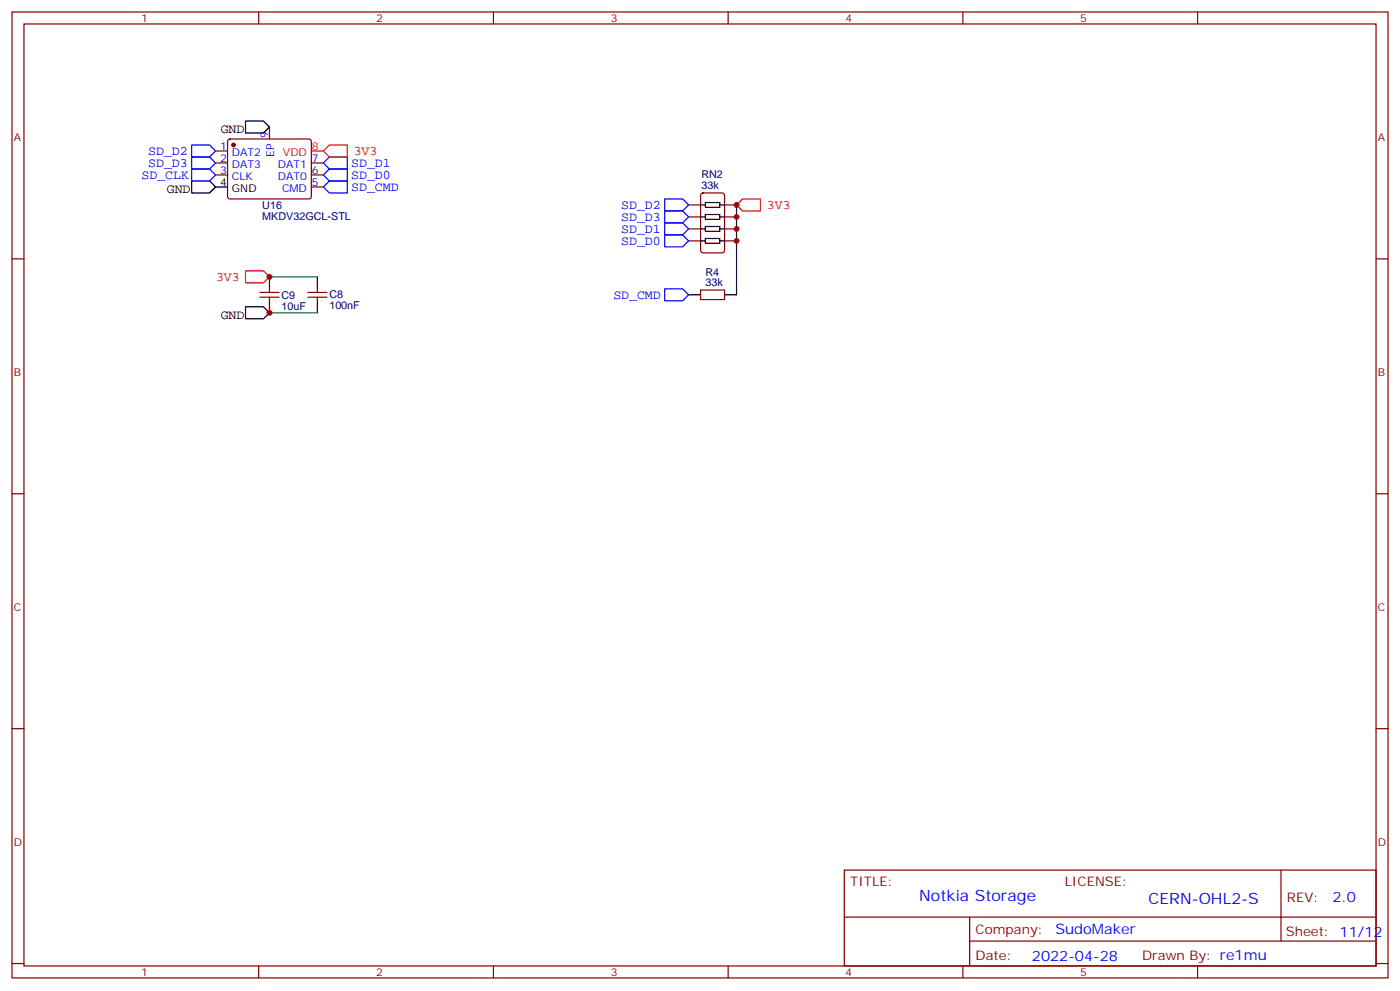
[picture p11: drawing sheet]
<svg xmlns="http://www.w3.org/2000/svg" width="412mm" height="292mm" viewBox="0 0 412 292" stroke-linecap="round" stroke-linejoin="round" font-family="sans-serif">
<g fill="none" stroke="#870000" stroke-width=".35">
<path d="M3.5 3.5h405.4v284.4h-405.4zM7.1 7.1h398.2v277.2h-398.2zM76.2 3.5v3.6M145.3 3.5v3.6M214.5 3.5v3.6M283.6 3.5v3.6M352.8 3.5v3.6M79.4 37.4v3.5M63.5 44.4h3.5M63.5 48h3.5M63.5 51.5h3.5M67.3 41.1l.4-.2h23.3l.5 .2 .2 .5v16.5l-.7 .5-23.5-.1-.5-.6v-16.3z"/>
<path d="M91.7 48h3.5M91.7 51.5h3.5M91.7 55h3.5M206.6 57l.5-.2h5.6l.7 .4v16.5l-.4 .7h-5.9l-.7-.4v-16.5zM3.5 76.2h3.6M202.8 60.3h3.6M202.8 63.9h3.6M202.8 67.4h3.6M202.8 70.9h3.6M213.4 60.3h3.6M213.4 63.9h3.6M213.4 67.4h3.6"/>
<path d="M213.4 70.9h3.6M405.3 76.2h3.6M76.6 87.5h5.6M76.6 86.1h5.6M79.4 85v1.1M79.4 87.5v1M90.7 87.5h5.6M90.7 86.1h5.6M93.5 85v1.1M93.5 87.5v1M206.4 85.4h7v2.8h-7zM3.5 145.3h3.6"/>
<path d="M405.3 145.3h3.6M3.5 214.5h3.6M405.3 214.5h3.6M248.7 256.1h156.6v28.2h-156.6zM377.3 256.1v20.9M248.7 270h156.5M285.6 277h119.6M285.6 270v14.1M3.5 283.6h3.6M76.2 284.3v3.6M145.3 284.3v3.6M214.5 284.3v3.6"/>
<path d="M283.6 284.3v3.6M352.8 284.3v3.6M405.3 283.6h3.6"/>
</g>
<path d="M217 60.3v26.5M79.4 81.5h14.1M79.4 92.1h14.1" fill="none" stroke="#008700" stroke-width=".35"/>
<path d="M91.7 44.4h3.5M95.2 44.4l1.8-1.7h5.3v3.5h-5.3zM72.3 79.7h5.3l1.8 1.8-1.8 1.8h-5.3zM217 60.3l1.7-1.7h5.3v3.5h-5.3z" fill="none" stroke="#f00" stroke-width=".35"/>
<g fill="none" stroke="#000" stroke-width=".35">
<path d="M72.3 35.6h5.3l1.8 1.8-1.8 1.8h-5.3zM56.4 53.3h5.3l1.8 1.7-1.8 1.8h-5.3zM63.5 55h3.5M207.8 59.6h4.2v1.4h-4.2zM206.4 60.3h1.4M206.4 63.9h1.4M206.4 67.4h1.4M206.4 70.9h1.4M207.8 63.1h4.2v1.5h-4.2zM207.8 66.7h4.2v1.4h-4.2zM207.8 70.2h4.2v1.4h-4.2zM212 60.3h1.4"/>
<path d="M212 63.9h1.4M212 67.4h1.4M212 70.9h1.4M72.3 90.3h5.3l1.8 1.8-1.8 1.7h-5.3zM79.4 81.5v3.5M79.4 88.5v3.6M93.5 81.5v3.5M93.5 88.5v3.6M202.8 86.8h3.6M213.4 86.8h3.6"/>
</g>
<path d="M56.4 46.2h5.3l1.8 1.8-1.8 1.7h-5.3zM56.4 42.7h5.3l1.8 1.7-1.8 1.8h-5.3zM56.4 49.7h5.3l1.8 1.8-1.8 1.8h-5.3zM95.2 48l1.8-1.8h5.3v3.5h-5.3zM95.2 55l1.8-1.7h5.3v3.5h-5.3zM95.2 51.5l1.8-1.8h5.3v3.6h-5.3zM195.8 58.6h5.3l1.7 1.7-1.7 1.8h-5.3zM195.8 65.6h5.3l1.7 1.8-1.7 1.7h-5.3zM195.8 69.1h5.3l1.7 1.8-1.7 1.8h-5.3zM195.8 62.1h5.3l1.7 1.8-1.7 1.7h-5.3zM195.8 85h5.3l1.7 1.8-1.7 1.7h-5.3z" fill="none" stroke="#00f" stroke-width=".35"/>
<circle cx="68.8" cy="42.7" r=".53" fill="#870000" stroke="#870000" stroke-width=".35"/>
<g fill="#c00">
<circle cx="217" cy="63.9" r=".88"/>
<circle cx="217" cy="67.4" r=".88"/>
<circle cx="217" cy="70.9" r=".88"/>
<circle cx="217" cy="60.3" r=".88"/>
<circle cx="79.4" cy="81.5" r=".88"/>
<circle cx="79.4" cy="92.1" r=".88"/>
</g>
<g font-size="4.6" fill="#00f">
<text x="270.8" y="265.1">Notkia Storage</text>
<text x="338.3" y="266">CERN-OHL2-S</text>
</g>
<g font-size="4.2" fill="#00f">
<text x="392.5" y="265.4">2.0</text>
<text x="310.9" y="274.9">SudoMaker</text>
<text x="304" y="282.7">2022-04-28</text>
</g>
<g font-size="3.9">
<text x="65" y="39.1">GND</text>
<text x="49.1" y="56.7">GND</text>
<text x="65" y="93.8">GND</text>
</g>
<g font-size="3.9" fill="#00f">
<text x="43.7" y="45.7">SD_D2</text>
<text x="41.7" y="52.8">SD_CLK</text>
<text x="43.7" y="49.3">SD_D3</text>
<text x="103.5" y="49.1">SD_D1</text>
<text x="103.5" y="52.6">SD_D0</text>
<text x="103.5" y="56.1">SD_CMD</text>
<text x="183" y="65.1">SD_D3</text>
<text x="183" y="61.6">SD_D2</text>
<text x="183" y="68.7">SD_D1</text>
<text x="183" y="72.2">SD_D0</text>
<text x="180.7" y="88.1">SD_CMD</text>
</g>
<g font-size="3.9" fill="#f00">
<text x="104.2" y="45.7">3V3</text>
<text x="225.9" y="61.6">3V3</text>
<text x="63.6" y="82.7">3V3</text>
</g>
<g font-size="3.9" fill="#800">
<text x="250.5" y="260.7">TITLE:</text>
<text x="379.1" y="265.4">REV:</text>
<text x="287.4" y="274.9">Company:</text>
<text x="378.7" y="275.5">Sheet: 11/12</text>
<text x="287.4" y="282.6">Date:</text>
<text x="336.4" y="282.7">Drawn By: re1mu</text>
</g>
<text font-size="3.9" fill="#900" x="313.6" y="260.7">LICENSE:</text>
<g font-size="3.2" fill="#800">
<text x="41.6" y="6.5">1</text>
<text x="110.8" y="6.5">2</text>
<text x="179.9" y="6.5">3</text>
<text x="249.1" y="6.5">4</text>
<text x="318.2" y="6.5">5</text>
<text x="4.1" y="41.6">A</text>
<text x="405.9" y="41.6">A</text>
<text x="4.1" y="110.8">B</text>
<text x="405.9" y="110.8">B</text>
<text x="4.1" y="179.9">C</text>
<text x="405.9" y="179.9">C</text>
<text x="4.1" y="249.1">D</text>
<text x="405.9" y="249.1">D</text>
<text x="41.6" y="287.3">1</text>
<text x="110.8" y="287.3">2</text>
<text x="179.9" y="287.3">3</text>
<text x="249.1" y="287.3">4</text>
<text x="318.2" y="287.3">5</text>
</g>
<g font-size="3.2" fill="#00f">
<text x="79" y="40.7" transform="rotate(-90 79 40.7)">9</text>
<text x="64.8" y="44.1">1</text>
<text x="64.8" y="47.6">2</text>
<text x="68.3" y="45.9">DAT2</text>
<text x="80.8" y="46.2" transform="rotate(-90 80.8 46.2)">EP</text>
<text x="91.9" y="47.6">7</text>
<text x="64.8" y="51.2">3</text>
<text x="68.3" y="49.4">DAT3</text>
<text x="68.3" y="52.9">CLK</text>
<text x="81.8" y="52.9">DAT0</text>
<text x="81.8" y="49.4">DAT1</text>
<text x="91.9" y="51.2">6</text>
<text x="83.1" y="56.4">CMD</text>
<text x="91.9" y="54.7">5</text>
</g>
<g font-size="3.2" fill="#f00">
<text x="83.4" y="45.9">VDD</text>
<text x="91.9" y="44.1">8</text>
</g>
<g font-size="3.2" fill="#000080">
<text x="206.6" y="52.4">RN2</text>
<text x="206.6" y="55.7">33k</text>
<text x="77.3" y="64.7">MKDV32GCL-STL</text>
<text x="77.3" y="61.4">U16</text>
<text x="207.8" y="81.1">R4</text>
<text x="82.9" y="87.9">C9</text>
<text x="97" y="87.8">C8</text>
<text x="207.8" y="84.3">33k</text>
<text x="82.9" y="91.2">10uF</text>
<text x="97" y="91">100nF</text>
</g>
<g font-size="3.2">
<text x="64.8" y="54.7">4</text>
<text x="68.3" y="56.4">GND</text>
</g>
</svg>
